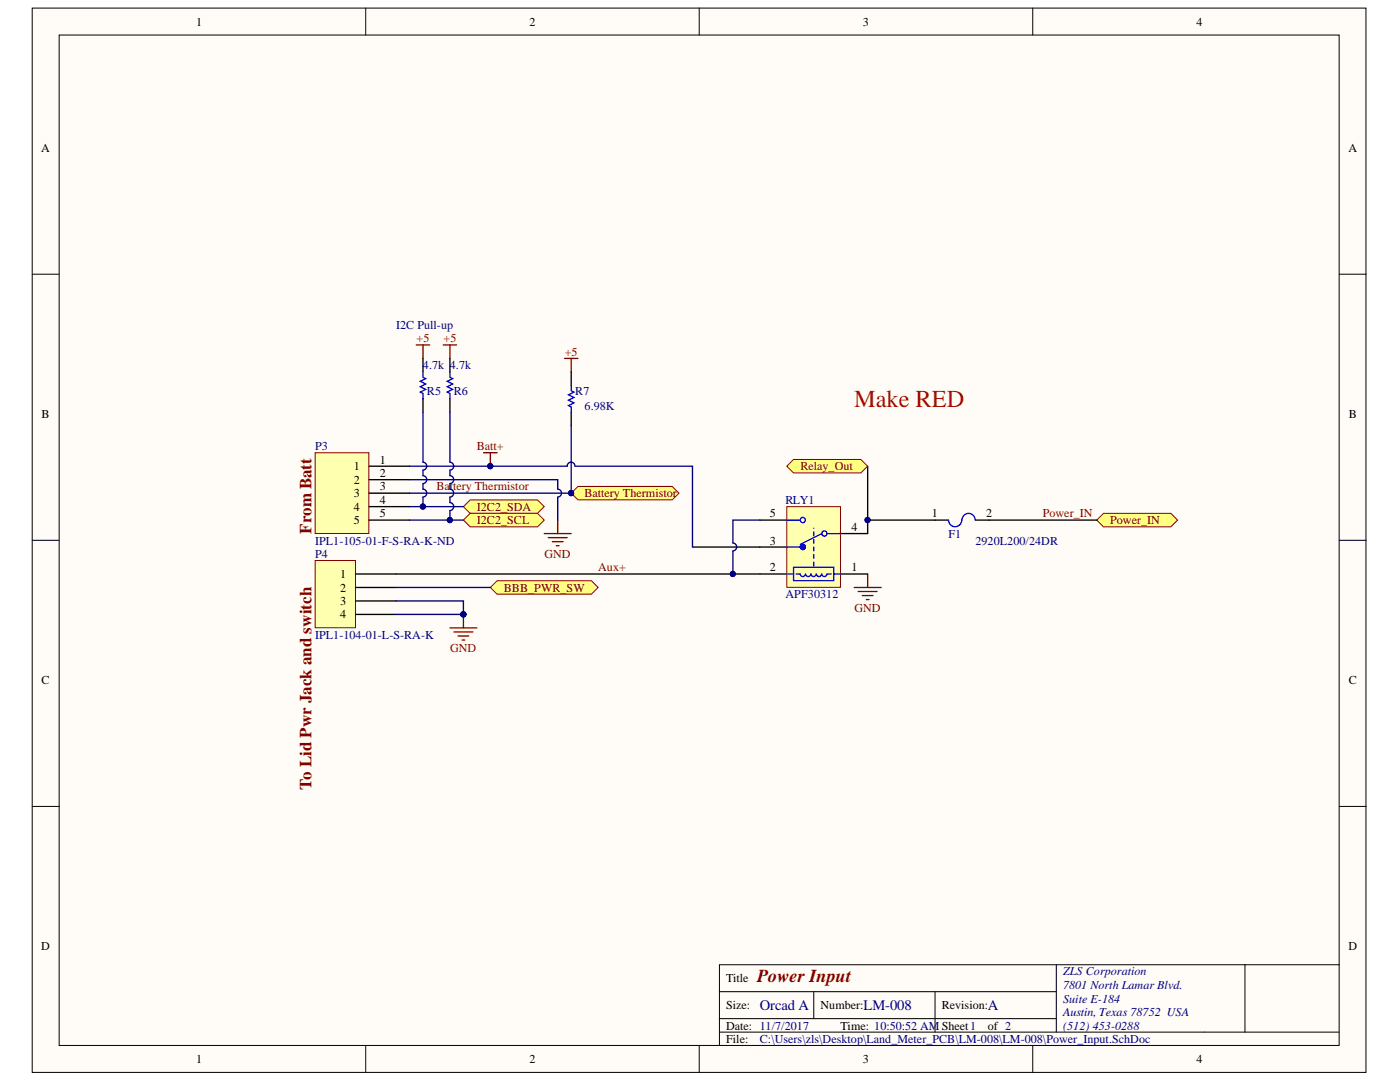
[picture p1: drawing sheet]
<svg xmlns="http://www.w3.org/2000/svg" width="279mm" height="216mm" viewBox="0 0 279 216" stroke-linecap="round" stroke-linejoin="round" font-family="sans-serif">
<g fill="#fffcf8" stroke="#000" stroke-width=".2">
<path d="M6.4 1.6h266.2v212.4h-266.2z"/>
<path d="M11.8 7h255.5v201.6h-255.5z"/>
</g>
<g fill="none" stroke="#000" stroke-width=".2">
<path d="M73 1.6v5.4M139.5 1.6v5.4M206.1 1.6v5.4M6.4 54.7h5.4M267.3 54.7h5.4M6.4 107.8h5.4M267.3 107.8h5.4M6.4 160.9h5.4M267.3 160.9h5.4M143.6 197.9h67.2M162.4 197.9v5.4M186.6 197.9v8"/>
<path d="M210.8 192.5v13.4M248.5 192.5h-104.9v16.1M267.3 192.5h-18.8v13.4M73 208.6v5.4M139.5 208.6v5.4M143.6 205.9h123.7M143.6 203.3h67.2M206.1 208.6v5.4"/>
</g>
<path d="M97.9 117.2l1.3-1.3h18.8l1.4 1.3-1.4 1.4h-18.8z" fill-rule="evenodd" fill="#ffff80" stroke="#800000" stroke-width=".2"/>
<path d="M112.7 71.5h2.6M114 71.5v2.7" fill="none" stroke="#800000" stroke-width=".27"/>
<path d="M114 98.4l1.3-1.3h18.9l1.3 1.3-1.3 1.3h-18.9z" fill-rule="evenodd" fill="#ffff80" stroke="#800000" stroke-width=".2"/>
<g fill="#000080" stroke="#000080" stroke-width=".2">
<circle cx="114" cy="98.4" r=".52"/>
<circle cx="97.8" cy="93" r=".52"/>
<circle cx="92.5" cy="122.6" r=".52"/>
</g>
<g fill="none" stroke="#800000" stroke-width=".27">
<path d="M96.5 90.3h2.7M97.9 90.3v2.7M108.6 106.5h5.4M109.4 107.3h3.8M110.2 108.1h2.2M111 108.9h.6M111.3 103.8v2.7M170.5 117.2h5.3M171.3 118h3.7M172.1 118.8h2.1M172.9 119.6h.5M173.2 114.5v2.7"/>
<path d="M89.8 125.3h5.4M90.6 126.1h3.8M91.4 126.9h2.2M92.2 127.7h.6M92.5 122.6v2.7"/>
</g>
<path d="M114 74.2v2.7M114 82.3v2.7" fill="none" stroke="#000" stroke-width=".27"/>
<path d="M114 76.9v1.1l.5 .2-1 .6 1 .5-1 .6 1 .5-1 .5 .5 .3v1.1" fill="none" stroke="#00f" stroke-width=".27"/>
<g fill="#ffff80" stroke="#800000" stroke-width=".2">
<path d="M218.9 103.8l1.3-1.4h13.5l1.3 1.4-1.3 1.3h-13.5z" fill-rule="evenodd"/>
<path d="M92.5 101.1l1.3-1.4h13.5l1.3 1.4-1.3 1.3h-13.5z" fill-rule="evenodd"/>
<path d="M92.5 103.8l1.3-1.4h13.5l1.3 1.4-1.3 1.3h-13.5z" fill-rule="evenodd"/>
</g>
<path d="M62.9 90.3h10.7v16.1h-10.7z" fill="#ffffb0" stroke="#800000" stroke-width=".2"/>
<path d="M73.7 93h8M73.7 95.7h8M73.7 98.4h8M73.7 101.1h8M73.7 103.8h8" fill="none" stroke="#000" stroke-width=".27"/>
<path d="M62.9 111.8h8v13.5h-8z" fill="#ffffb0" stroke="#800000" stroke-width=".2"/>
<path d="M71 114.5h8M71 117.2h8M71 119.9h8M151.6 114.5h5.4M151.6 109.2h5.4M151.6 103.8h5.4M167.8 114.5h5.4M167.8 106.5h5.4M71 122.6h8" fill="none" stroke="#000" stroke-width=".27"/>
<path d="M157 101.1h10.7v16.1h-10.7z" fill="#ffffb0" stroke="#800000" stroke-width=".2"/>
<g fill="none" stroke="#00f" stroke-width=".27">
<path d="M84.4 74.2v1.1l.6 .3-1.1 .5 1.1 .5-1.1 .6 1.1 .5-1.1 .5 .5 .3v1.1M89.8 74.2v1.1l.5 .3-1 .5 1 .5-1 .6 1 .5-1 .5 .5 .3v1.1M157 114.5h1.4M157 109.2h2.7M157 103.8h2.7M158.4 113.2h8v2.7h-8zM160.7 114.5a.51 .51 0 0 1-.5 .5 .51 .51 0 0 1-.5-.5h-.8M160.7 109.1a.51 .51 0 0 0-.7-.4 .51 .51 0 0 0-.2 .8 .51 .51 0 0 0 .9-.1v-.2M161.8 114.5a.51 .51 0 0 1-.5 .5 .51 .51 0 0 1-.5-.5M162.9 114.5a.51 .51 0 0 1-.5 .5 .51 .51 0 0 1-.5-.5M164 114.5a.51 .51 0 0 1-.5 .5 .51 .51 0 0 1-.6-.5M164 106.5l-4.3 2.1"/>
<path d="M165 114.5a.51 .51 0 0 1-.5 .5 .51 .51 0 0 1-.5-.5M165.1 114.5h.8M165.1 106.5h2.7M166.4 114.5h1.4M191.9 103.8a1.32 1.32 0 0 1-1.3 1.3 1.32 1.32 0 0 1-1.3-1.3M194.6 103.8a1.32 1.32 0 0 0-1.3-1.4 1.32 1.32 0 0 0-1.3 1.4"/>
<circle cx="160.2" cy="103.8" r=".52"/>
<circle cx="164.5" cy="106.5" r=".52"/>
</g>
<path d="M162.4 112.9v-7.5" fill="none" stroke="#00f" stroke-width=".27" stroke-dasharray=".8 .8"/>
<circle cx="160.2" cy="109.1" r=".52" fill="#00f" stroke="#00f" stroke-width=".2"/>
<path d="M84.4 71.5v2.7M84.4 79.6v2.7M89.8 71.5v2.7M89.8 79.6v2.7M173.2 93v10.8M79 114.5h72.6M138.2 109.2h13.4M189.3 103.8h-16.1v2.7M194.7 103.8h24.2" fill="none" stroke="#000" stroke-width=".27"/>
<path d="M83.1 68.8h2.7M84.4 68.8v2.7M88.4 68.8h2.7M89.8 68.8v2.7" fill="none" stroke="#800000" stroke-width=".27"/>
<g fill="#000080" stroke="#000080" stroke-width=".2">
<circle cx="173.1" cy="103.8" r=".52"/>
<circle cx="146.2" cy="114.5" r=".52"/>
<circle cx="92.5" cy="122.6" r=".52"/>
<circle cx="114" cy="98.4" r=".52"/>
<circle cx="97.8" cy="93" r=".52"/>
<circle cx="84.4" cy="101.1" r=".52"/>
<circle cx="89.8" cy="103.8" r=".52"/>
</g>
<g fill="none" stroke="#000080" stroke-width=".27">
<path d="M81.7 95.7h29.6v1.9a.79 .79 0 0 1 .8 .8 .79 .79 0 0 1-.8 .8v4.6M84.4 82.3v9.9a.79 .79 0 0 1 .8 .8 .79 .79 0 0 1-.8 .8M84.4 93.8v1.1a.79 .79 0 0 1 .8 .8 .79 .79 0 0 1-.8 .8M84.4 96.5v1.1a.79 .79 0 0 1 .8 .8 .79 .79 0 0 1-.8 .8v1.9M89.8 82.3v9.9a.79 .79 0 0 1 .7 .8 .79 .79 0 0 1-.7 .8M89.8 93.8v1.1a.79 .79 0 0 1 .7 .8 .79 .79 0 0 1-.7 .8M89.8 96.5v1.1a.79 .79 0 0 1 .7 .8 .79 .79 0 0 1-.7 .8v1.1a.79 .79 0 0 1 .7 .8 .79 .79 0 0 1-.7 .8v1.9M114 85v13.4h-32.3M114.8 93a.78 .78 0 0 0-.8-.8 .78 .78 0 0 0-.8 .8h-31.5M114.8 93h23.4v16.2M79 119.9h13.5v2.7h-13.5M79 117.2h18.9"/>
<path d="M81.7 101.1h10.8M81.7 103.8h10.8M146.3 110v4.5M151.6 103.8h-5.3v4.6a.79 .79 0 0 1 .7 .7 .79 .79 0 0 1-.7 .8"/>
</g>
<path d="M157 93l1.4-1.3h13.4l1.4 1.3-1.4 1.4h-13.4z" fill-rule="evenodd" fill="#ffff80" stroke="#800000" stroke-width=".2"/>
<text font-size="4.9" fill="#f00" x="170.5" y="81.2">Make RED</text>
<text font-size="3.6" fill="#800000" x="151.1" y="196">Power Input</text>
<g font-size="3.4" fill="#800000">
<text x="62.2" y="106.5" transform="rotate(-90 62.2 106.5)">From Batt</text>
<text x="62.2" y="157.6" transform="rotate(-90 62.2 157.6)">To Lid Pwr Jack and switch</text>
</g>
<g font-size="2.9" fill="#000080">
<text x="151.7" y="201.5">Orcad A</text>
<text x="172.3" y="201.5">LM-008</text>
<text x="197.1" y="201.5">A</text>
</g>
<g font-size="2.4">
<text x="39.1" y="5.1">1</text>
<text x="105.6" y="5.1">2</text>
<text x="172.2" y="5.1">3</text>
<text x="238.8" y="5.1">4</text>
<text x="8.2" y="30.3">A</text>
<text x="269.1" y="30.3">A</text>
<text x="8.3" y="83.4">B</text>
<text x="269.2" y="83.4">B</text>
<text x="70.6" y="93.9">1</text>
<text x="75.8" y="92.5">1</text>
<text x="75.8" y="95.2">2</text>
<text x="70.6" y="96.5">2</text>
<text x="70.6" y="99.2">3</text>
<text x="70.6" y="101.9">4</text>
<text x="75.8" y="97.9">3</text>
<text x="75.8" y="100.6">4</text>
<text x="70.6" y="104.6">5</text>
<text x="75.8" y="103.2">5</text>
<text x="153.6" y="103.2">5</text>
<text x="169.9" y="105.9">4</text>
<text x="185.9" y="103.2">1</text>
<text x="196.8" y="103.2">2</text>
<text x="153.6" y="108.7">3</text>
<text x="67.9" y="115.4">1</text>
<text x="67.9" y="118">2</text>
<text x="153.6" y="114">2</text>
<text x="169.9" y="114">1</text>
<text x="67.9" y="120.7">3</text>
<text x="67.9" y="123.4">4</text>
<text x="8.3" y="136.5">C</text>
<text x="269.2" y="136.5">C</text>
<text x="8.2" y="189.6">D</text>
<text x="269.1" y="189.6">D</text>
<text x="144.9" y="196">Title</text>
<text x="144.9" y="201.4">Size:</text>
<text x="163.7" y="201.4">Number:</text>
<text x="187.9" y="201.4">Revision:</text>
<text x="144.9" y="205.4">Date: 11/7/2017</text>
<text x="144.9" y="208.1">File:</text>
<text x="167.8" y="205.4">Time: 10:50:52 AMSheet1</text>
<text x="197.1" y="205.4">of 2</text>
<text x="39.1" y="212.2">1</text>
<text x="105.6" y="212.2">2</text>
<text x="172.2" y="212.2">3</text>
<text x="238.8" y="212.2">4</text>
</g>
<g font-size="2.4" fill="#000080">
<text x="79" y="65.6">I2C Pull-up</text>
<text x="84.4" y="73.7">4.7k 4.7k</text>
<text x="85.2" y="78.8">R5</text>
<text x="90.6" y="78.8">R6</text>
<text x="114.8" y="78.8">R7</text>
<text x="116.7" y="81.8">6.98K</text>
<text x="62.9" y="89.8">P3</text>
<text x="156.8" y="100.6">RLY1</text>
<text x="189.3" y="107.3">F1</text>
<text x="62.9" y="108.7">IPL1-105-01-F-S-RA-K-ND</text>
<text x="62.9" y="111.3">P4</text>
<text x="194.7" y="108.7">2920L200/24DR</text>
<text x="156.8" y="119.4">APF30312</text>
<text x="62.9" y="127.5">IPL1-104-01-L-S-RA-K</text>
<text x="212.2" y="194.6">ZLS Corporation</text>
<text x="212.2" y="197.4">7801 North Lamar Blvd.</text>
<text x="212.2" y="200.1">Suite E-184</text>
<text x="212.2" y="202.7">Austin, Texas 78752 USA</text>
<text x="151.7" y="208.1">C:\Users\zls\Desktop\Land_Meter_PCB\LM-008\LM-008\Power_Input.SchDoc</text>
<text x="212.2" y="205.4">(512) 453-0288</text>
</g>
<g font-size="2.4" fill="#800000">
<text x="83.1" y="68.3">+5</text>
<text x="88.5" y="68.3">+5</text>
<text x="112.7" y="71">+5</text>
<text x="95.2" y="89.8">Batt+</text>
<text x="159.7" y="93.9">Relay_Out</text>
<text x="87.1" y="97.9">Battery Thermistor</text>
<text x="95.2" y="101.9">I2C2_SDA</text>
<text x="116.7" y="99.2">Battery Thermistor</text>
<text x="95.2" y="104.6">I2C2_SCL</text>
<text x="208.1" y="103.2">Power_IN</text>
<text x="221.6" y="104.6">Power_IN</text>
<text x="108.7" y="111.3">GND</text>
<text x="100.6" y="118">BBB_PWR_SW</text>
<text x="119.4" y="114">Aux+</text>
<text x="170.5" y="122.1">GND</text>
<text x="89.9" y="130.1">GND</text>
</g>
</svg>
